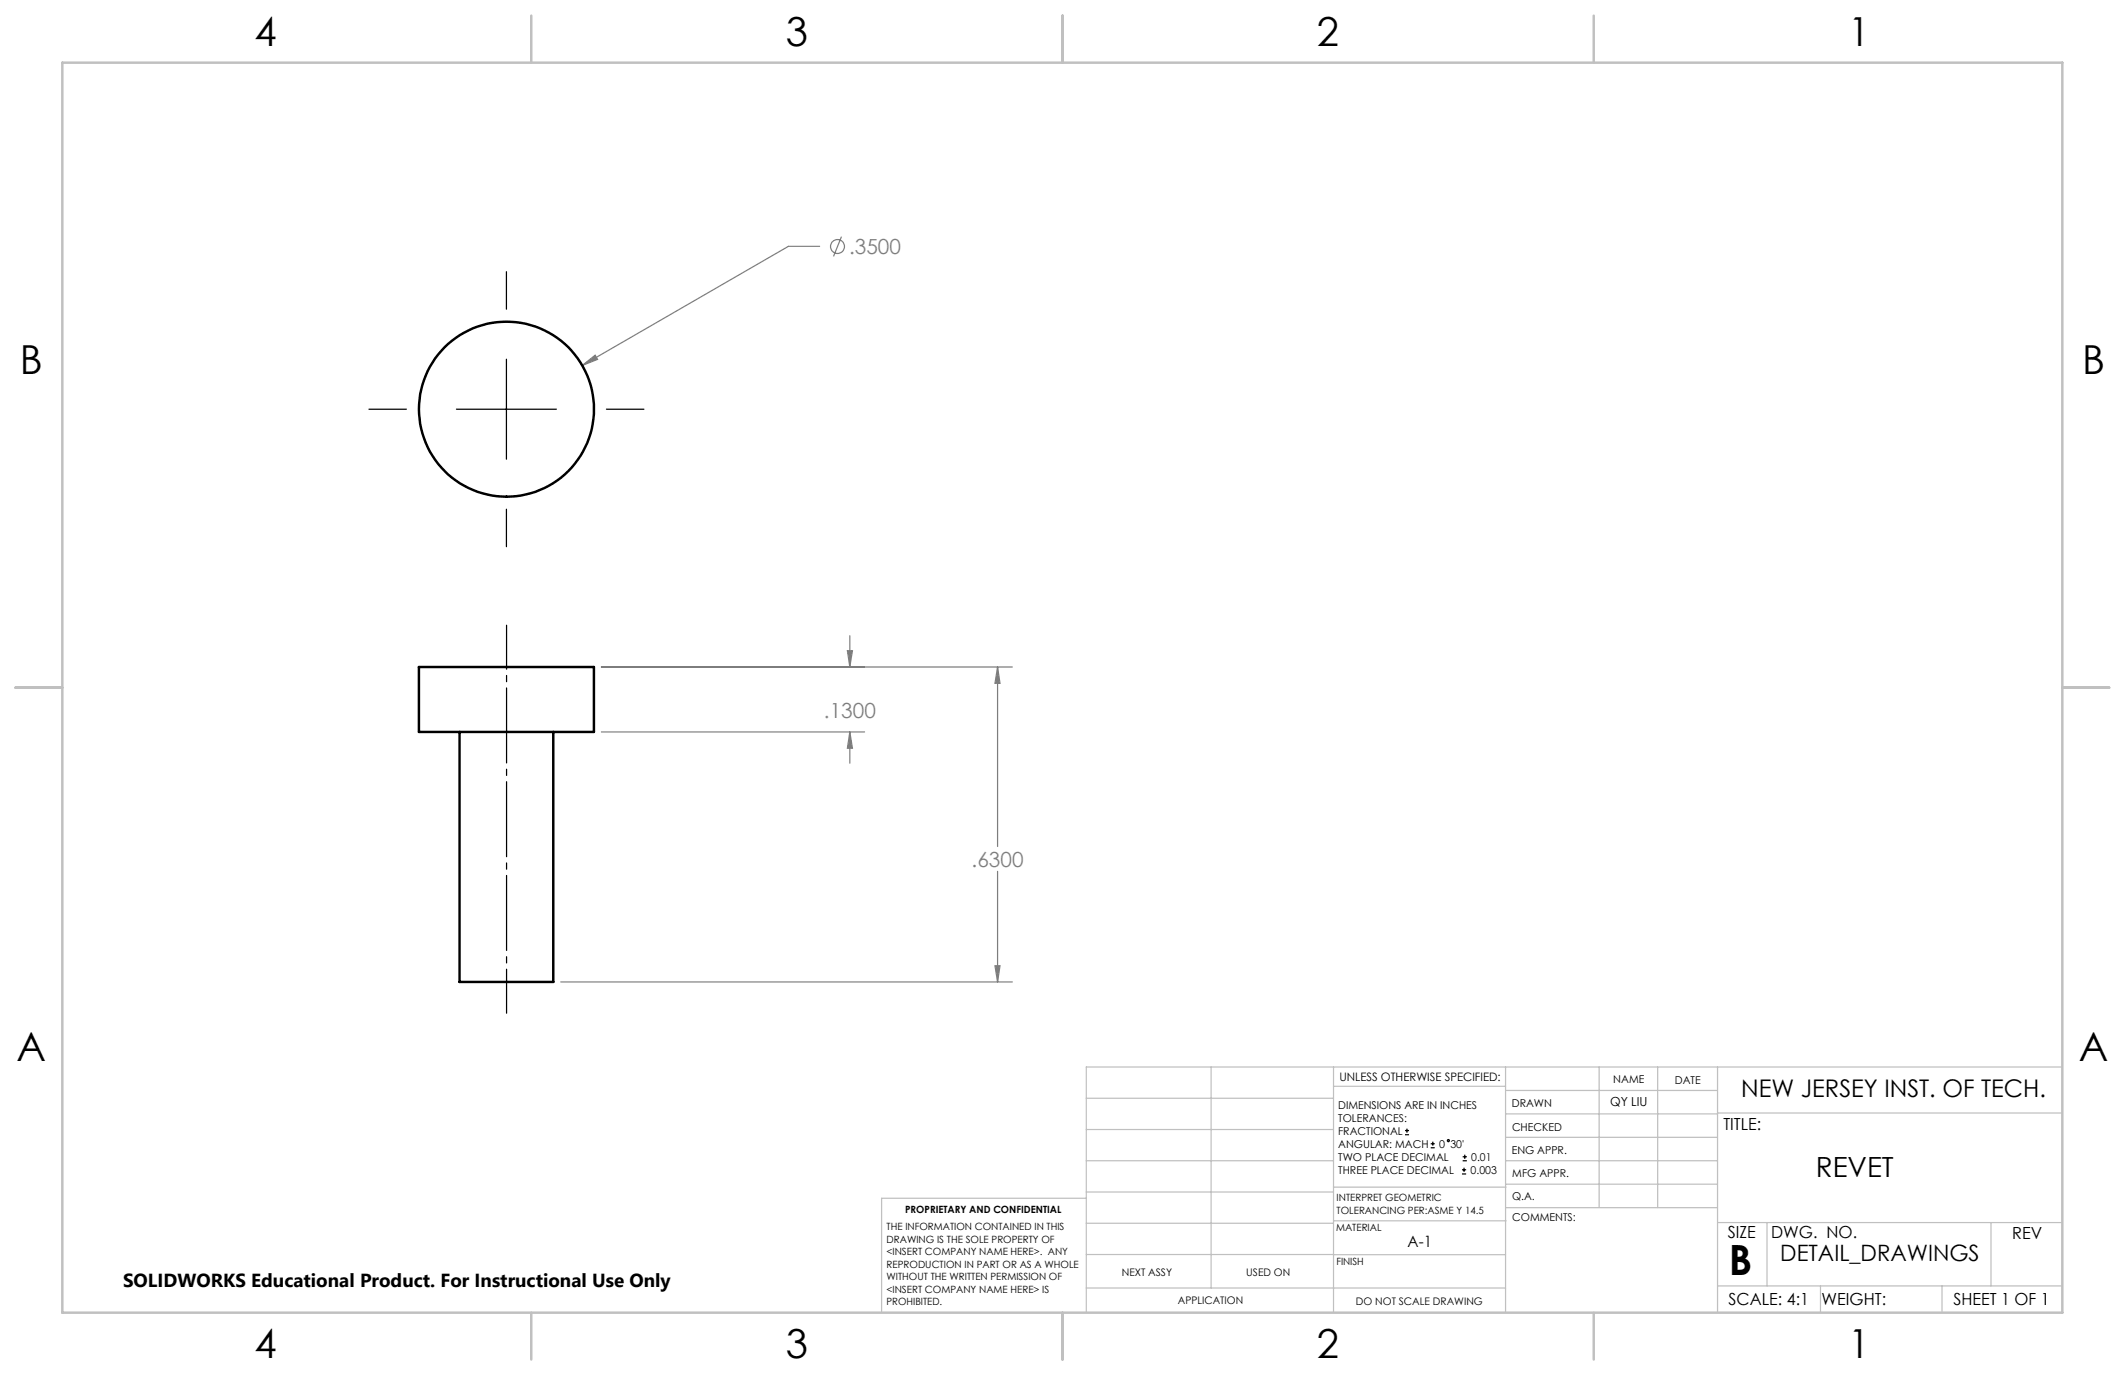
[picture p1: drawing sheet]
<svg xmlns="http://www.w3.org/2000/svg" width="432mm" height="279mm" viewBox="0 0 432 279" stroke-linecap="round" stroke-linejoin="round" font-family="sans-serif">
<g fill="none" stroke="#808080" stroke-width=".25">
<path d="M166.5 50.1h-6.3l-41.9 24.2M171 48.1l-1.6 4M118.3 74.3l2.6-2.1 .5 .8zM122.2 135.5h83.5M172.2 132.2h1l-.5 3.3zM172.7 129.2v6.3M202.7 135.5v36.5M202.7 135.5l.5 3.4h-1zM122.2 148.7h53.5M172.7 148.7l.5 3.3h-1zM172.7 148.7v6.4M202.7 177.1v22.4"/>
<path d="M113.9 199.5h91.8M202.2 196.3h1l-.5 3.2z"/>
<circle cx="170.2" cy="50.1" r="1.41"/>
</g>
<g fill="none" stroke="#000" stroke-width=".25">
<path d="M102.9 55.2v7.6M102.9 73v20.3M75 83.1h7.6M92.7 83.1h20.4M123.2 83.1h7.6M102.9 103.5v7.6M285.5 230.6h.8M285.5 229.7h.8M285.9 229.3v.9M290.7 233.2h.8M290.7 232.4h.8M291.1 232v.8"/>
<path d="M297.1 238.5h.8M297.1 237.7h.8M297.2 235.9h.9M297.2 235.1h.9M297.5 237.3v.8M297.6 234.6v.9"/>
<circle cx="294.3" cy="231.8" r=".22"/>
</g>
<path d="M102.9 205.9v-78.9" fill="none" stroke="#000" stroke-width=".25" stroke-dasharray="15.2 1.3 1.3 1.3" stroke-dashoffset="6.3"/>
<g fill="none" stroke="#c0c0c0" stroke-width=".25">
<path d="M246.1 216.8v44.9M271 216.8v49.9M305.9 216.8v49.9M324.9 216.8v28.6M336.8 216.8v28.6M349 216.8v49.9M419.1 216.8h-198.4v49.9M220.7 235.9h50.3M220.7 229.5h50.3M220.7 223.2h50.3M271 220.7h34.9M305.9 231.1h43.1"/>
<path d="M305.9 226.3h43.1M305.9 221.6h43.1M305.9 235.9h43.1M349 226.2h70.1M220.7 248.6h50.3M220.7 242.2h50.3M220.7 254.9h50.3M220.7 243.5h-41.6v23.2M271 255h34.9M271 248.1h35M271 241.2h35M305.9 240.6h43.1"/>
<path d="M306 245.4h43M349 248.4h70.1M359.1 248.4v12.9M404.6 248.4v12.9M220.7 261.7h85.2M349 261.3h70.1M369.9 261.3v5.4M394.6 261.3v5.4"/>
</g>
<path d="M12.7 12.7h406.4v254h-406.4zM108 3.2v9.5M215.9 3.2v9.5M323.8 3.2v9.5M3.1 139.7h9.6M419.1 139.7h9.5M108 266.7v9.6M215.9 266.7v9.6M323.8 266.7v9.6" fill="none" stroke="#c0c0c0" stroke-width=".5"/>
<path d="M172.2 132.2h1l-.5 3.3zM172.7 148.7l.5 3.3h-1zM202.7 135.5l.5 3.4h-1zM202.2 196.3h1l-.5 3.2zM118.3 74.3l3.1-1.3-.5-.8z" fill="#808080"/>
<g fill="none" stroke="#000" stroke-width=".5">
<path d="M85.1 135.5h35.6v13.2h-35.6zM93.4 148.7v50.8h19v-50.8"/>
<circle cx="102.9" cy="83.2" r="17.8"/>
</g>
<text font-size="8.5" x="351.3" y="259">B</text>
<g font-size="8.1">
<text x="51.7" y="9.3">4</text>
<text x="159.7" y="9.3">3</text>
<text x="267.6" y="9.3">2</text>
<text x="375.6" y="9.3">1</text>
<text x="4" y="76">B</text>
<text x="423.1" y="76">B</text>
<text x="3.3" y="215.7">A</text>
<text x="422.4" y="215.7">A</text>
<text x="51.7" y="276">4</text>
<text x="159.7" y="276">3</text>
<text x="267.6" y="276">2</text>
<text x="375.6" y="276">1</text>
</g>
<text font-size="5.6" x="369" y="239.2">REVET</text>
<text font-size="4.9" x="353.8" y="222.9">NEW JERSEY INST. OF TECH.</text>
<text font-size="4.6" x="361.8" y="256.2">DETAIL_DRAWINGS</text>
<g font-size="4.2" fill="#808080">
<text x="172.5" y="51.6">.3500</text>
<text x="167.4" y="145.9">.1300</text>
<text x="197.4" y="176.1">.6300</text>
</g>
<text font-size="3.8" x="25" y="261.6">SOLIDWORKS Educational Product. For Instructional Use Only</text>
<g font-size="3.4">
<text x="350.2" y="229.5">TITLE:</text>
<text x="351.1" y="251.6">SIZE</text>
<text x="359.9" y="251.6">DWG. NO.</text>
<text x="408.9" y="251.7">REV</text>
<text x="351.2" y="265.2">SCALE: 4:1</text>
<text x="370.1" y="265.3">WEIGHT:</text>
<text x="396.9" y="265.2">SHEET 1 OF 1</text>
</g>
<text font-size="3.2" x="286" y="253.3">A-1</text>
<text font-size="2.5" x="327.2" y="224.8">QY LIU</text>
<text font-size="2.4" x="272.2" y="219.7">UNLESS OTHERWISE SPECIFIED:</text>
<g font-size="2.2">
<text x="327.8" y="220.1">NAME</text>
<text x="340.3" y="220.2">DATE</text>
<text x="271.9" y="225.3">DIMENSIONS ARE IN INCHES</text>
<text x="271.9" y="227.9">TOLERANCES:</text>
<text x="307.2" y="224.9">DRAWN</text>
<text x="271.9" y="230.6">FRACTIONAL</text>
<text x="271.9" y="233.2">ANGULAR: MACH</text>
<text x="292.5" y="233.2">0</text>
<text x="294.7" y="233.2">30'</text>
<text x="307.3" y="229.8">CHECKED</text>
<text x="271.9" y="235.9">TWO PLACE DECIMAL</text>
<text x="271.9" y="238.5">THREE PLACE DECIMAL</text>
<text x="298.8" y="238.5">0.003</text>
<text x="299" y="235.9">0.01</text>
<text x="307.2" y="234.5">ENG APPR.</text>
<text x="307.3" y="239.2">MFG APPR.</text>
<text x="307.3" y="243.9">Q.A.</text>
<text x="307.3" y="248.1">COMMENTS:</text>
</g>
<g font-size="2.1">
<text x="227.9" y="259.2">NEXT ASSY</text>
<text x="253.3" y="259.2">USED ON</text>
<text x="239.3" y="265">APPLICATION</text>
<text x="275.5" y="265.1">DO NOT SCALE DRAWING</text>
</g>
<g font-size="2">
<text x="271.6" y="244.1">INTERPRET GEOMETRIC</text>
<text x="180.2" y="250">THE INFORMATION CONTAINED IN THIS</text>
<text x="183.9" y="246.4">PROPRIETARY AND CONFIDENTIAL</text>
<text x="271.5" y="250.2">MATERIAL</text>
<text x="271.6" y="246.6">TOLERANCING PER:ASME Y 14.5</text>
<text x="180.2" y="252.5">DRAWING IS THE SOLE PROPERTY OF</text>
<text x="180.2" y="255.1">&lt;INSERT COMPANY NAME HERE&gt;. ANY</text>
<text x="180.2" y="257.6">REPRODUCTION IN PART OR AS A WHOLE</text>
<text x="271.5" y="257">FINISH</text>
<text x="180.2" y="260.1">WITHOUT THE WRITTEN PERMISSION OF</text>
<text x="180.2" y="262.6">&lt;INSERT COMPANY NAME HERE&gt; IS</text>
<text x="180.2" y="265.2">PROHIBITED.</text>
</g>
</svg>
